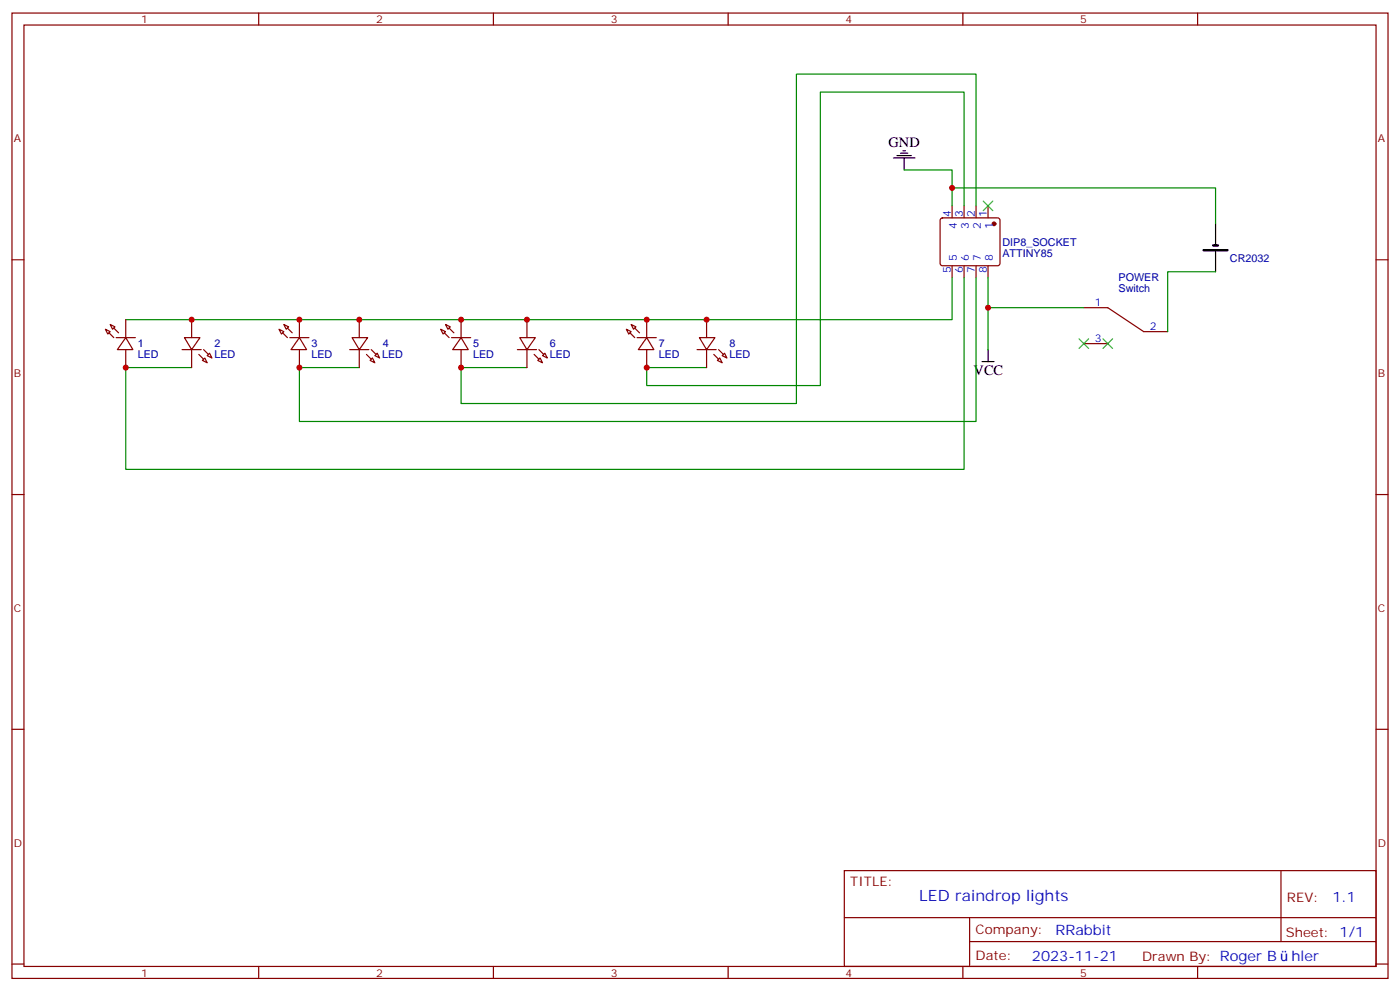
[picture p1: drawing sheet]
<svg xmlns="http://www.w3.org/2000/svg" width="412mm" height="292mm" viewBox="0 0 412 292" stroke-linecap="round" stroke-linejoin="round" font-family="sans-serif">
<g fill="none" stroke="#870000" stroke-width=".35">
<path d="M3.5 3.8h405.4v284.4h-405.4zM7.1 7.4h398.2v277.3h-398.2zM76.2 3.8v3.6M145.3 3.8v3.6M214.5 3.8v3.6M283.6 3.8v3.6M352.8 3.8v3.6M3.5 76.5h3.6M277.2 64.4l.4-.2h16.3l.5 .2 .2 .5v12.7l-.3 .5-.4 .2h-16.3l-.5-.3-.2-.4v-12.7zM280.5 60.6v3.6M280.5 78.3v3.5M284 60.6v3.6"/>
<path d="M284 78.3v3.5M287.5 60.6v3.6M287.5 78.3v3.5M291 60.6v3.6M291 78.3v3.5M405.3 76.5h3.6M37 99.4l2.2 3.6h-4.6zM319.3 90.6h7l10.6 7.1h7.1M319.3 101.2h7M3.5 145.7h3.6M405.3 145.7h3.6M3.5 214.8h3.6"/>
<path d="M405.3 214.8h3.6M248.7 256.4h156.6v28.3h-156.6zM377.3 256.5v20.8M248.7 270.3h156.5M285.6 277.3h119.6M285.6 270.3v14.1M3.5 284h3.6M76.2 284.7v3.5M145.3 284.7v3.5M214.5 284.7v3.5M283.6 284.7v3.5M352.8 284.7v3.5"/>
<path d="M405.3 284h3.6"/>
</g>
<circle cx="292.8" cy="65.9" r=".53" fill="#870000" stroke="#870000" stroke-width=".35"/>
<path d="M263.2 46.5h6.3M264.2 45.8h4.3M265.3 45.1h2.1M266 44.4h.7M266.3 46.5v3.6M358.1 65.9v6.4M358.1 73.7v6.3M289.3 106.5h3.5M291 103v3.5" fill="none" stroke="#000" stroke-width=".35"/>
<path d="M354.5 73.7h7.1M357.4 72.3h1.4" fill="none" stroke="#000" stroke-width=".71"/>
<path d="M266.3 50.1h14.2v10.5M280.5 55.4h77.6v10.5M284 60.6v-33.5h-42.3v86.5h-51.2v-5.3h17.6M287.5 60.6v-38.8h-52.9v97.1h-98.8v-10.6h19.4M280.5 81.8v12.4h-243.5M284 81.8v56.5h-247v-30h19.4M287.5 81.8v42.3h-199.3v-15.8h17.6M291 81.8v21.2M291 90.6h28.3M358.1 80h-14.1v17.7" fill="none" stroke="#008700" stroke-width=".35"/>
<path d="M289.6 59.2l2.9 2.9M292.5 59.2l-2.9 2.9M317.9 99.8l2.8 2.8M320.7 99.8l-2.8 2.8M324.9 99.8l2.8 2.8M327.7 99.8l-2.8 2.8" fill="none" stroke="#3c3" stroke-width=".35"/>
<path d="M34.2 99.4h5.7z" fill="#f00" stroke="#870000" stroke-width=".35"/>
<g fill="#870000" stroke="#870000" stroke-width=".35">
<path d="M32.1 98l1.4 1.4z"/>
<path d="M33.5 96.6l1.4 1.4z"/>
</g>
<path d="M31 97l1.5 .7-.8 .7zM32.5 95.6l1.4 .7-.7 .7zM37 94.2v5.2M54.3 99.4h4.6l-2.5 3.6zM37 103v5.3" fill="none" stroke="#870000" stroke-width=".35"/>
<path d="M53.6 103h5.7z" fill="#f00" stroke="#870000" stroke-width=".35"/>
<g fill="#870000" stroke="#870000" stroke-width=".35">
<path d="M60 103l1.4 1.4z"/>
<path d="M58.6 104.4l1.4 1.4z"/>
</g>
<path d="M56.4 94.2v5.2M88.2 99.4l2.1 3.6h-4.6zM56.4 103v5.3M59.6 106.2l.7-.8 .7 1.5zM61 104.7l.7-.7 .7 1.4z" fill="none" stroke="#870000" stroke-width=".35"/>
<path d="M85.4 99.4h5.6z" fill="#f00" stroke="#870000" stroke-width=".35"/>
<g fill="#870000" stroke="#870000" stroke-width=".35">
<path d="M83.3 98l1.4 1.4z"/>
<path d="M84.7 96.6l1.4 1.4z"/>
</g>
<path d="M82.2 97l1.4 .7-.7 .7zM83.6 95.6l1.4 .7-.7 .7zM88.2 94.2v5.2M103.7 99.4h4.6l-2.5 3.6zM88.2 103v5.3" fill="none" stroke="#870000" stroke-width=".35"/>
<path d="M103 103h5.7z" fill="#f00" stroke="#870000" stroke-width=".35"/>
<g fill="#870000" stroke="#870000" stroke-width=".35">
<path d="M109.4 103l1.4 1.4z"/>
<path d="M107.9 104.4l1.5 1.4z"/>
</g>
<path d="M105.8 94.2v5.2M135.8 99.4l2.1 3.6h-4.6zM105.8 103v5.3M109 106.2l.7-.8 .7 1.5zM111.1 104l.7 1.4-1.4-.7z" fill="none" stroke="#870000" stroke-width=".35"/>
<path d="M133 99.4h5.6z" fill="#f00" stroke="#870000" stroke-width=".35"/>
<g fill="#870000" stroke="#870000" stroke-width=".35">
<path d="M130.9 98l1.4 1.4z"/>
<path d="M132.3 96.6l1.4 1.4z"/>
</g>
<path d="M129.8 97l1.4 .7-.7 .7zM131.2 95.6l1.4 .7-.7 .7zM135.8 94.2v5.2M153.1 99.4h4.6l-2.5 3.6zM135.8 103v5.3" fill="none" stroke="#870000" stroke-width=".35"/>
<path d="M152.4 103h5.6z" fill="#f00" stroke="#870000" stroke-width=".35"/>
<g fill="#870000" stroke="#870000" stroke-width=".35">
<path d="M158.7 103l1.5 1.4z"/>
<path d="M157.3 104.4l1.4 1.4z"/>
</g>
<path d="M155.2 94.2v5.2M190.5 99.4l2.1 3.6h-4.6zM155.2 103v5.3M158.4 106.2l.7-.8 .7 1.5zM159.8 104.7l.7-.7 .7 1.4z" fill="none" stroke="#870000" stroke-width=".35"/>
<path d="M187.7 99.4h5.6z" fill="#f00" stroke="#870000" stroke-width=".35"/>
<g fill="#870000" stroke="#870000" stroke-width=".35">
<path d="M185.6 98l1.4 1.4z"/>
<path d="M187 96.6l1.4 1.4z"/>
</g>
<path d="M184.5 97l1.4 .7-.7 .7zM185.9 95.6l1.4 .7-.7 .7zM190.5 94.2v5.2M206 99.4h4.6l-2.5 3.6zM190.5 103v5.3" fill="none" stroke="#870000" stroke-width=".35"/>
<path d="M205.3 103h5.7z" fill="#f00" stroke="#870000" stroke-width=".35"/>
<g fill="#870000" stroke="#870000" stroke-width=".35">
<path d="M211.7 103l1.4 1.4z"/>
<path d="M210.3 104.4l1.4 1.4z"/>
</g>
<path d="M208.1 94.2v5.2M208.1 103v5.3M211.3 106.2l.7-.8 .7 1.5zM212.7 104.7l.7-.7 .7 1.4z" fill="none" stroke="#870000" stroke-width=".35"/>
<g fill="#c00">
<circle cx="280.5" cy="55.4" r=".88"/>
<circle cx="291" cy="90.6" r=".88"/>
<circle cx="37" cy="108.3" r=".88"/>
<circle cx="56.4" cy="94.2" r=".88"/>
<circle cx="88.2" cy="108.3" r=".88"/>
<circle cx="88.2" cy="94.2" r=".88"/>
<circle cx="105.8" cy="94.2" r=".88"/>
<circle cx="135.8" cy="108.3" r=".88"/>
<circle cx="135.8" cy="94.2" r=".88"/>
<circle cx="155.2" cy="94.2" r=".88"/>
<circle cx="190.5" cy="108.3" r=".88"/>
<circle cx="190.5" cy="94.2" r=".88"/>
<circle cx="208.1" cy="94.2" r=".88"/>
</g>
<text font-size="4.6" fill="#00f" x="270.8" y="265.5">LED raindrop lights</text>
<g font-size="4.2">
<text x="261.8" y="43.3">GND</text>
<text x="286.8" y="110.4">VCC</text>
</g>
<g font-size="4.2" fill="#00f">
<text x="392.5" y="265.7">1.1</text>
<text x="310.9" y="275.3">RRabbit</text>
<text x="304" y="283.1">2023-11-21</text>
<text x="380.4" y="283">hler</text>
</g>
<g font-size="3.9" fill="#800">
<text x="250.5" y="261">TITLE:</text>
<text x="379.1" y="265.7">REV:</text>
<text x="287.4" y="275.2">Company:</text>
<text x="378.7" y="275.8">Sheet: 1/1</text>
<text x="287.4" y="282.9">Date:</text>
<text x="336.4" y="283">Drawn By: Roger B</text>
</g>
<g font-size="3.2" fill="#800">
<text x="41.6" y="6.8">1</text>
<text x="110.8" y="6.8">2</text>
<text x="179.9" y="6.8">3</text>
<text x="249.1" y="6.8">4</text>
<text x="318.2" y="6.8">5</text>
<text x="4.1" y="41.9">A</text>
<text x="405.9" y="41.9">A</text>
<text x="4.1" y="111.1">B</text>
<text x="405.9" y="111.1">B</text>
<text x="4.1" y="180.2">C</text>
<text x="405.9" y="180.2">C</text>
<text x="4.1" y="249.4">D</text>
<text x="405.9" y="249.4">D</text>
<text x="41.6" y="287.7">1</text>
<text x="110.8" y="287.7">2</text>
<text x="179.9" y="287.7">3</text>
<text x="249.1" y="287.7">4</text>
<text x="318.2" y="287.7">5</text>
</g>
<g font-size="3.2" fill="#00f">
<text x="280.1" y="64" transform="rotate(-90 280.1 64)">4</text>
<text x="283.6" y="64" transform="rotate(-90 283.6 64)">3</text>
<text x="287.2" y="64" transform="rotate(-90 287.2 64)">2</text>
<text x="290.7" y="64" transform="rotate(-90 290.7 64)">1</text>
<text x="281.9" y="67.5" transform="rotate(-90 281.9 67.5)">4</text>
<text x="285.4" y="67.5" transform="rotate(-90 285.4 67.5)">3</text>
<text x="288.9" y="67.5" transform="rotate(-90 288.9 67.5)">2</text>
<text x="292.5" y="67.5" transform="rotate(-90 292.5 67.5)">1</text>
<text x="281.9" y="77" transform="rotate(-90 281.9 77)">5</text>
<text x="285.4" y="77" transform="rotate(-90 285.4 77)">6</text>
<text x="288.9" y="77" transform="rotate(-90 288.9 77)">7</text>
<text x="292.5" y="77" transform="rotate(-90 292.5 77)">8</text>
<text x="280.1" y="80.5" transform="rotate(-90 280.1 80.5)">5</text>
<text x="283.6" y="80.5" transform="rotate(-90 283.6 80.5)">6</text>
<text x="287.2" y="80.5" transform="rotate(-90 287.2 80.5)">7</text>
<text x="290.7" y="80.5" transform="rotate(-90 290.7 80.5)">8</text>
<text x="322.5" y="90.3">1</text>
<text x="322.5" y="100.9">3</text>
<text x="338.7" y="97.3">2</text>
</g>
<g font-size="3.2" fill="#000080">
<text x="295.3" y="75.6">ATTINY85</text>
<text x="295.3" y="72.4">DIP8_SOCKET</text>
<text x="362.3" y="77.3">CR2032</text>
<text x="329.5" y="82.8">POWER</text>
<text x="329.5" y="86">Switch</text>
<text x="40.6" y="105.5">LED</text>
<text x="40.6" y="102.3">1</text>
<text x="63.1" y="105.5">LED</text>
<text x="63.1" y="102.3">2</text>
<text x="91.7" y="105.5">LED</text>
<text x="91.7" y="102.3">3</text>
<text x="112.5" y="105.5">LED</text>
<text x="112.7" y="102.3">4</text>
<text x="139.3" y="105.5">LED</text>
<text x="139.3" y="102.3">5</text>
<text x="161.9" y="105.5">LED</text>
<text x="161.9" y="102.3">6</text>
<text x="194" y="105.5">LED</text>
<text x="194" y="102.3">7</text>
<text x="214.8" y="105.5">LED</text>
<text x="214.8" y="102.3">8</text>
</g>
</svg>
